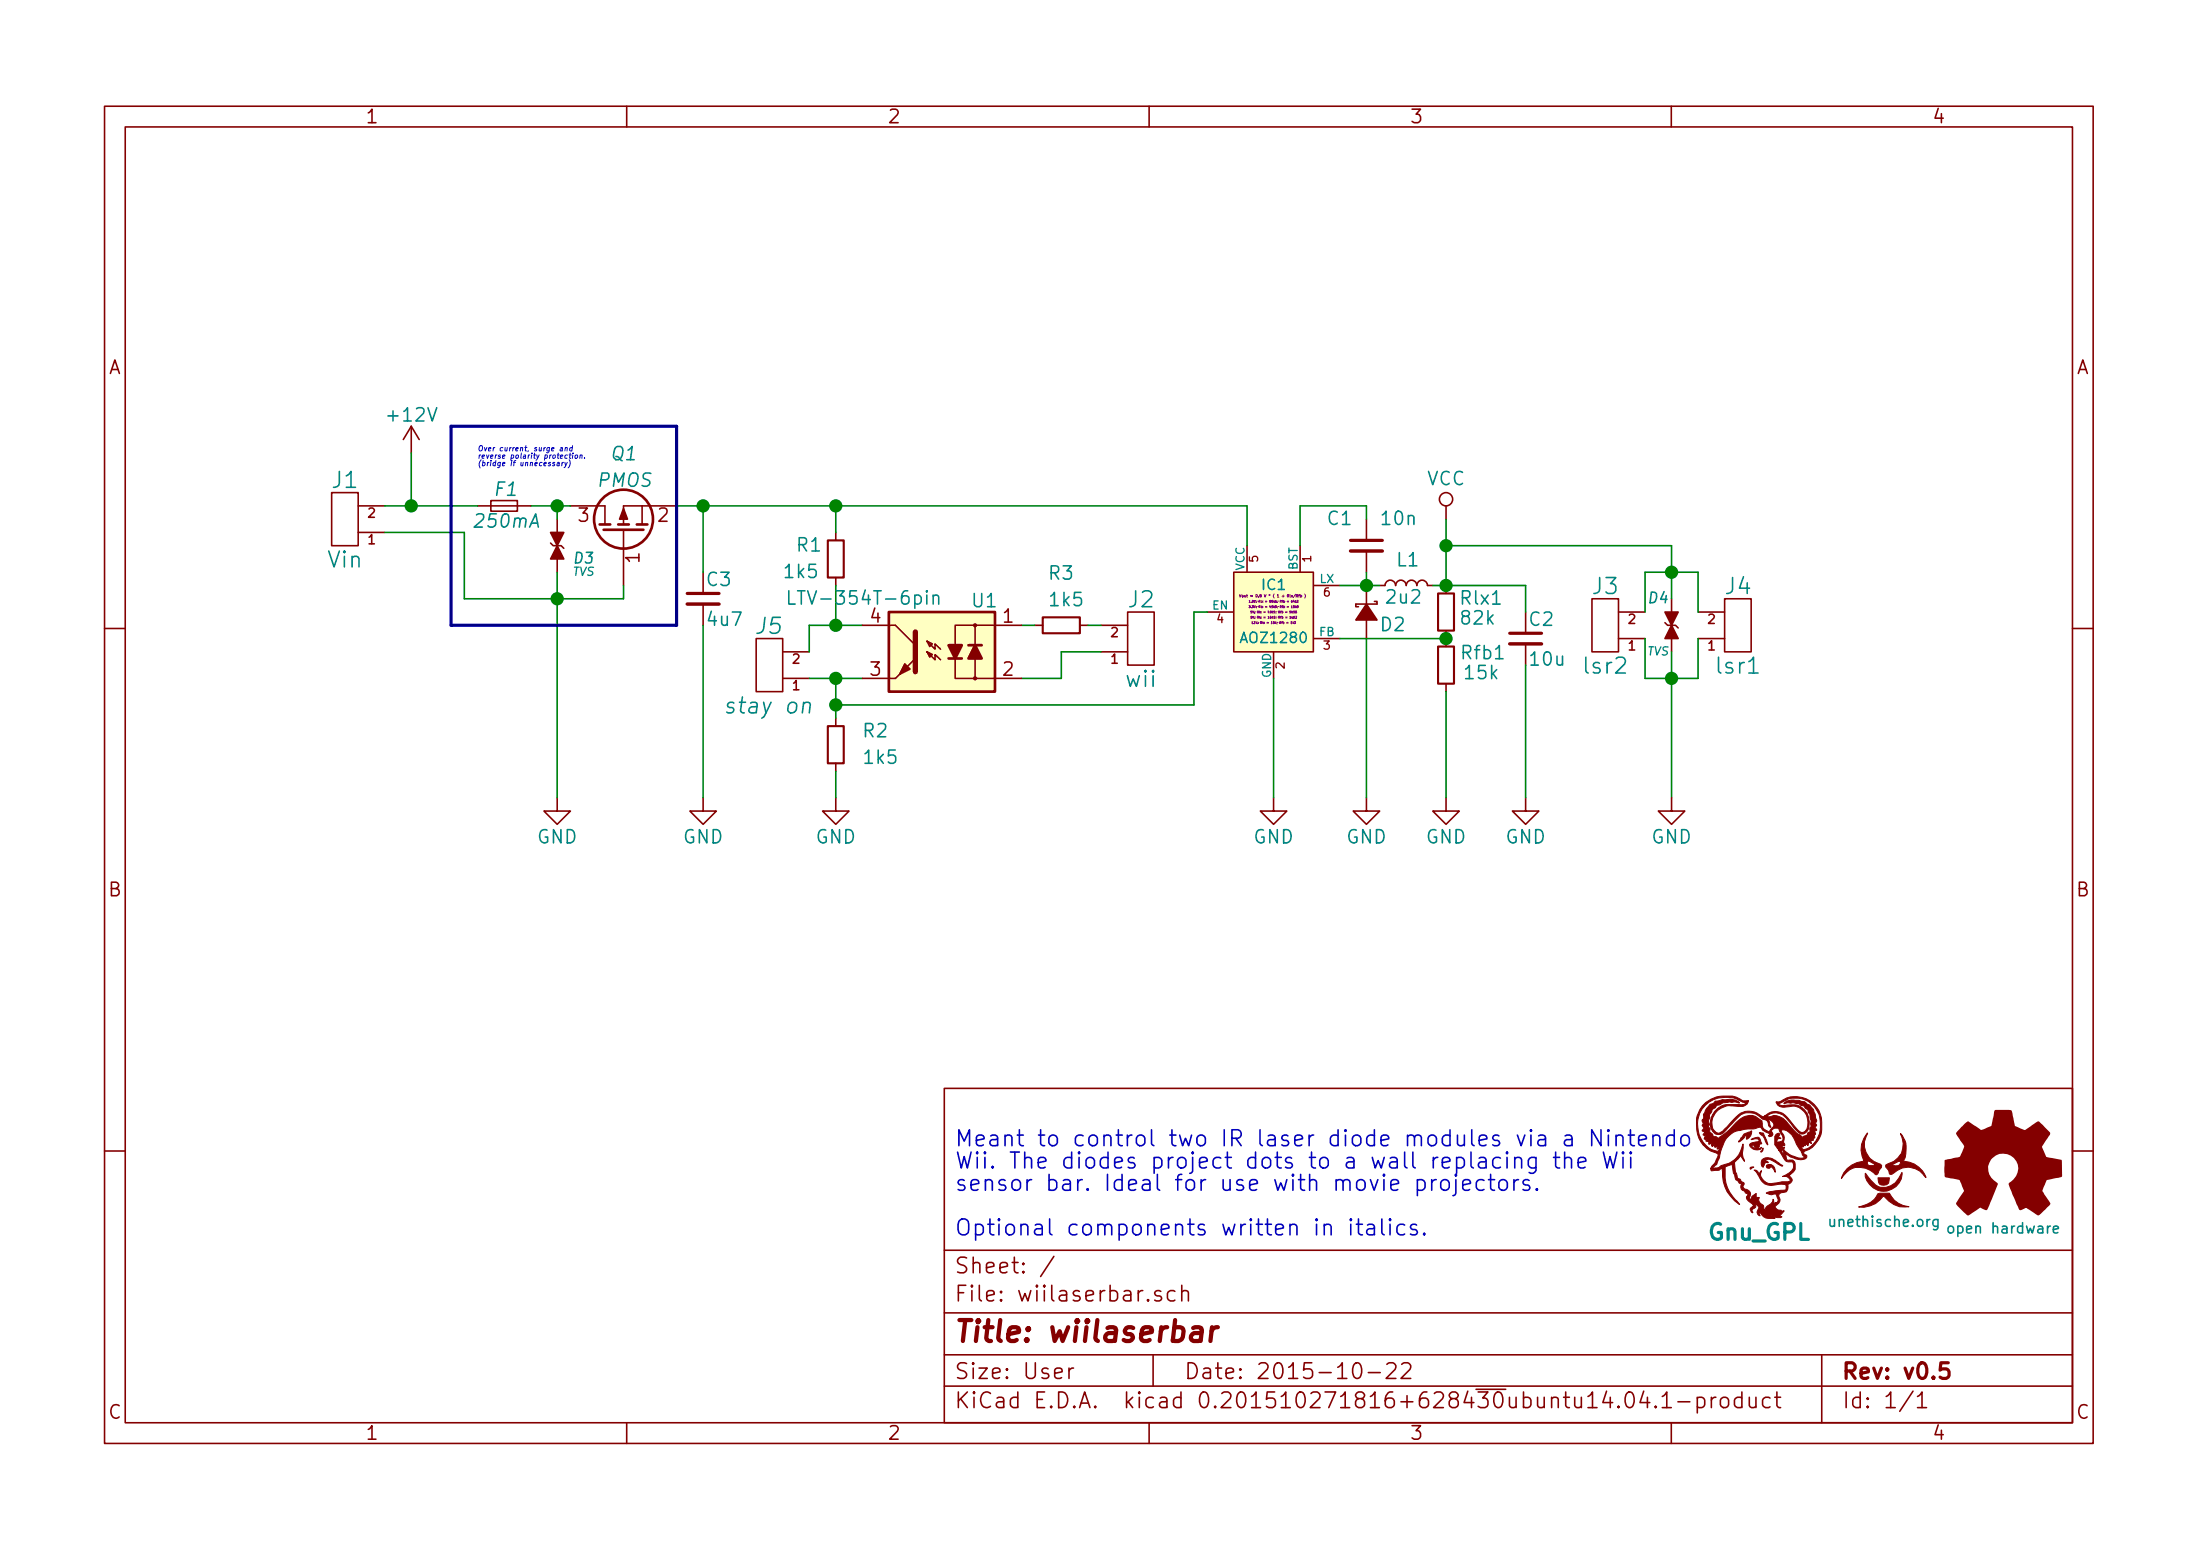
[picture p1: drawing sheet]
EESchema Schematic File Version 2
LIBS:wiilaserbar-rescue
LIBS:power
LIBS:device
LIBS:transistors
LIBS:conn
LIBS:linear
LIBS:regul
LIBS:74xx
LIBS:cmos4000
LIBS:adc-dac
LIBS:memory
LIBS:xilinx
LIBS:microcontrollers
LIBS:dsp
LIBS:microchip
LIBS:analog_switches
LIBS:motorola
LIBS:texas
LIBS:intel
LIBS:audio
LIBS:interface
LIBS:digital-audio
LIBS:philips
LIBS:display
LIBS:cypress
LIBS:siliconi
LIBS:opto
LIBS:atmel
LIBS:contrib
LIBS:valves
LIBS:w_vacuum
LIBS:w_transistor
LIBS:w_rtx
LIBS:w_relay
LIBS:w_opto
LIBS:w_microcontrollers
LIBS:w_memory
LIBS:w_logic
LIBS:w_device
LIBS:w_connectors
LIBS:w_analog
LIBS:jcgb
LIBS:logo
LIBS:wiilaserbar-cache
EELAYER 25 0
EELAYER END
$Descr User 8283 5827
encoding utf-8
Sheet 1 1
Title "wiilaserbar"
Date "2015-10-22"
Rev "v0.5"
Comp ""
Comment1 ""
Comment2 ""
Comment3 ""
Comment4 ""
$EndDescr
$Comp
L R_Small R3
U 1 1
P 4000 2350
F 0 "R3" V 4200 2300 50  0000 L CNN
F 1 "1k5" V 4100 2300 50  0000 L CNN
F 2 "Resistors_SMD:R_0603_HandSoldering" H 4000 2350 60  0001 C CNN
F 3 "" H 4000 2350 60  0000 C CNN
	1    4000 2350
	0    1    -1   0   
$EndComp
$Comp
L Q_PMOS_GSD Q1
U 1 1
P 2350 2000
F 0 "Q1" V 2650 2050 50  0000 R CIN
F 1 "PMOS" V 2550 2100 50  0000 R CIN
F 2 "Housings_SOT-23_SOT-143_TSOT-6:SOT-23" H 2550 2100 29  0001 C CNN
F 3 "" H 2350 2000 60  0000 C CNN
	1    2350 2000
	0    -1   -1   0   
$EndComp
$Comp
L GND-RESCUE-wiilaserbar #PWR01
U 1 1
P 3150 3000
F 0 "#PWR01" H 3150 2750 50  0001 C CNN
F 1 "GND" H 3150 2850 50  0000 C CNN
F 2 "" H 3150 3000 60  0000 C CNN
F 3 "" H 3150 3000 60  0000 C CNN
	1    3150 3000
	1    0    0    -1  
$EndComp
$Comp
L R_Small Rlx1
U 1 1
P 5450 2300
F 0 "Rlx1" H 5500 2350 50  0000 L CNN
F 1 "82k" H 5500 2275 50  0000 L CNN
F 2 "Resistors_SMD:R_0603_HandSoldering" H 5450 2300 60  0001 C CNN
F 3 "" H 5450 2300 60  0000 C CNN
	1    5450 2300
	1    0    0    -1  
$EndComp
$Comp
L R_Small Rfb1
U 1 1
P 5450 2500
F 0 "Rfb1" H 5225 2450 50  0000 L CNN
F 1 "15k" H 5250 2525 50  0000 L CNN
F 2 "Resistors_SMD:R_0603_HandSoldering" H 5450 2500 60  0001 C CNN
F 3 "" H 5450 2500 60  0000 C CNN
	1    5450 2500
	-1   0    0    1   
$EndComp
$Comp
L R_Small R1
U 1 1
P 3150 2100
F 0 "R1" H 3000 2150 50  0000 L CNN
F 1 "1k5" H 2950 2050 50  0000 L CNN
F 2 "Resistors_SMD:R_0603_HandSoldering" H 3150 2100 60  0001 C CNN
F 3 "" H 3150 2100 60  0000 C CNN
	1    3150 2100
	1    0    0    -1  
$EndComp
$Comp
L C_Small C1
U 1 1
P 5150 2050
F 0 "C1" H 5000 2150 50  0000 L CNN
F 1 "10n" H 5200 2150 50  0000 L CNN
F 2 "Capacitors_SMD:C_0603_HandSoldering" H 5150 2050 60  0001 C CNN
F 3 "" H 5150 2050 60  0000 C CNN
	1    5150 2050
	1    0    0    -1  
$EndComp
$Comp
L GND-RESCUE-wiilaserbar #PWR02
U 1 1
P 4800 3000
F 0 "#PWR02" H 4800 2750 50  0001 C CNN
F 1 "GND" H 4800 2850 50  0000 C CNN
F 2 "" H 4800 3000 60  0000 C CNN
F 3 "" H 4800 3000 60  0000 C CNN
	1    4800 3000
	1    0    0    -1  
$EndComp
$Comp
L VCC #PWR03
U 1 1
P 5450 1950
F 0 "#PWR03" H 5450 1800 50  0001 C CNN
F 1 "VCC" H 5450 2100 50  0000 C CNN
F 2 "" H 5450 1950 60  0000 C CNN
F 3 "" H 5450 1950 60  0000 C CNN
	1    5450 1950
	1    0    0    -1  
$EndComp
$Comp
L HEADER_2 J1
U 1 1
P 1350 1950
F 0 "J1" H 1400 1800 60  0000 C CNN
F 1 "Vin" H 1400 2100 60  0000 C CNN
F 2 "w_conn_kk100:kk100_22-23-2021" H 1350 1950 60  0001 C CNN
F 3 "" H 1350 1950 60  0000 C CNN
	1    1350 1950
	-1   0    0    1   
$EndComp
$Comp
L GND-RESCUE-wiilaserbar #PWR04
U 1 1
P 2100 3000
F 0 "#PWR04" H 2100 2750 50  0001 C CNN
F 1 "GND" H 2100 2850 50  0000 C CNN
F 2 "" H 2100 3000 60  0000 C CNN
F 3 "" H 2100 3000 60  0000 C CNN
	1    2100 3000
	1    0    0    -1  
$EndComp
$Comp
L GND-RESCUE-wiilaserbar #PWR05
U 1 1
P 5150 3000
F 0 "#PWR05" H 5150 2750 50  0001 C CNN
F 1 "GND" H 5150 2850 50  0000 C CNN
F 2 "" H 5150 3000 60  0000 C CNN
F 3 "" H 5150 3000 60  0000 C CNN
	1    5150 3000
	1    0    0    -1  
$EndComp
$Comp
L D_Schottky_Small D2
U 1 1
P 5150 2300
F 0 "D2" V 5200 2350 50  0000 L CNN
F 1 "D_Schottky_Small" H 4870 2220 50  0001 L CNN
F 2 "jcgb:DIODE_POWERMITE" V 5150 2300 60  0001 C CNN
F 3 "" V 5150 2300 60  0000 C CNN
	1    5150 2300
	0    1    1    0   
$EndComp
$Comp
L L_Small L1
U 1 1
P 5300 2200
F 0 "L1" V 5400 2150 50  0000 L CNN
F 1 "2u2" V 5260 2140 50  0000 L CNN
F 2 "Resistors_SMD:R_0805_HandSoldering" H 5300 2200 60  0001 C CNN
F 3 "" H 5300 2200 60  0000 C CNN
	1    5300 2200
	0    -1   -1   0   
$EndComp
$Comp
L GND-RESCUE-wiilaserbar #PWR06
U 1 1
P 5450 3000
F 0 "#PWR06" H 5450 2750 50  0001 C CNN
F 1 "GND" H 5450 2850 50  0000 C CNN
F 2 "" H 5450 3000 60  0000 C CNN
F 3 "" H 5450 3000 60  0000 C CNN
	1    5450 3000
	1    0    0    -1  
$EndComp
$Comp
L C_Small C2
U 1 1
P 5750 2400
F 0 "C2" H 5760 2470 50  0000 L CNN
F 1 "10u" H 5760 2320 50  0000 L CNN
F 2 "Capacitors_SMD:C_0603_HandSoldering" H 5750 2400 60  0001 C CNN
F 3 "" H 5750 2400 60  0000 C CNN
	1    5750 2400
	1    0    0    -1  
$EndComp
$Comp
L GND-RESCUE-wiilaserbar #PWR07
U 1 1
P 5750 3000
F 0 "#PWR07" H 5750 2750 50  0001 C CNN
F 1 "GND" H 5750 2850 50  0000 C CNN
F 2 "" H 5750 3000 60  0000 C CNN
F 3 "" H 5750 3000 60  0000 C CNN
	1    5750 3000
	1    0    0    -1  
$EndComp
$Comp
L HEADER_2 J2
U 1 1
P 4250 2400
F 0 "J2" H 4300 2250 60  0000 C CNN
F 1 "wii" H 4300 2550 60  0000 C CNN
F 2 "w_conn_kk100:kk100_22-23-2021" H 4250 2400 60  0001 C CNN
F 3 "" H 4250 2400 60  0000 C CNN
	1    4250 2400
	1    0    0    1   
$EndComp
$Comp
L HEADER_2 J3
U 1 1
P 6100 2350
F 0 "J3" H 6150 2200 60  0000 C CNN
F 1 "lsr2" H 6150 2500 60  0000 C CNN
F 2 "w_conn_kk100:kk100_22-23-2021" H 6100 2350 60  0001 C CNN
F 3 "" H 6100 2350 60  0000 C CNN
	1    6100 2350
	-1   0    0    1   
$EndComp
$Comp
L HEADER_2 J5
U 1 1
P 2950 2500
F 0 "J5" H 3000 2350 60  0000 C CIN
F 1 "stay on" H 3000 2650 60  0000 C CIN
F 2 "jcgb:PINHEAD1-2" H 2950 2500 60  0001 C CNN
F 3 "" H 2950 2500 60  0000 C CNN
	1    2950 2500
	-1   0    0    1   
$EndComp
$Comp
L C_Small C3
U 1 1
P 2650 2250
F 0 "C3" H 2660 2320 50  0000 L CNN
F 1 "4u7" H 2660 2170 50  0000 L CNN
F 2 "Capacitors_SMD:C_0603_HandSoldering" H 2650 2250 60  0001 C CNN
F 3 "" H 2650 2250 60  0000 C CNN
	1    2650 2250
	1    0    0    -1  
$EndComp
$Comp
L GND-RESCUE-wiilaserbar #PWR08
U 1 1
P 2650 3000
F 0 "#PWR08" H 2650 2750 50  0001 C CNN
F 1 "GND" H 2650 2850 50  0000 C CNN
F 2 "" H 2650 3000 60  0000 C CNN
F 3 "" H 2650 3000 60  0000 C CNN
	1    2650 3000
	1    0    0    -1  
$EndComp
$Comp
L unethische.org O1
U 1 1
P 7100 4400
F 0 "O1" H 7100 4600 60  0001 C CNN
F 1 "unethische.org" H 7100 4200 39  0000 C CNN
F 2 "jcgb:unethi_silk" H 7100 4400 60  0001 C CNN
F 3 "" H 7100 4400 60  0000 C CNN
	1    7100 4400
	1    0    0    -1  
$EndComp
Text Notes 3600 4650 0    60   ~ 0
Meant to control two IR laser diode modules via a Nintendo\nWii. The diodes project dots to a wall replacing the Wii \nsensor bar. Ideal for use with movie projectors.\n\nOptional components written in italics.
$Comp
L OPEN_HARDWARE_1 LOGO1
U 1 1
P 7550 4400
F 0 "LOGO1" H 7550 4675 60  0001 C CNN
F 1 "open hardware" H 7550 4175 39  0000 C CNN
F 2 "w_logo:Logo_silk_OSHW_6x6mm" H 7550 4400 60  0001 C CNN
F 3 "" H 7550 4400 60  0000 C CNN
	1    7550 4400
	1    0    0    -1  
$EndComp
$Comp
L Gnu_GPL LO1
U 1 1
P 6630 4370
F 0 "LO1" H 6630 4670 60  0001 C CNN
F 1 "Gnu_GPL" H 6630 4100 60  0000 C CNB
F 2 "jcgb:gnu_gpl" H 6630 4340 60  0001 C CNN
F 3 "" H 6640 4760 60  0001 C CNN
	1    6630 4370
	1    0    0    -1  
$EndComp
$Comp
L TVS_BIPOL D3
U 1 1
P 2100 2050
F 0 "D3" V 2150 2150 40  0000 C CIN
F 1 "TVS" V 2200 2150 31  0000 C CIN
F 2 "Diodes_SMD:SOD-523" H 2100 2050 60  0001 C CNN
F 3 "" H 2100 2050 60  0000 C CNN
	1    2100 2050
	0    1    1    0   
$EndComp
$Comp
L AOZ1280 IC1
U 1 1
P 4800 2300
F 0 "IC1" H 4800 2400 39  0000 C CNN
F 1 "AOZ1280" H 4800 2200 39  0000 C CNN
F 2 "Housings_SOT-23_SOT-143_TSOT-6:SOT-23-6" H 4350 2100 20  0001 C CNN
F 3 "http://www.aosmd.com/res/data_sheets/AOZ1280CI.pdf" H 4300 2050 20  0001 C CIN
F 4 "Vout = 0.8 V * ( 1 + Rlx/Rfb ) " H 4800 2360 10  0000 C CNB "Vout"
F 5 "1.8V: Rlx = 80k6; Rfb = 64k2" H 4800 2340 8   0000 C CNN "1V8"
F 6 "3.3V: Rlx = 49k9; Rfb = 15k8" H 4800 2320 8   0000 C CNN "3V3"
F 7 "5V: Rlx = 49k9; Rfb = 9k53" H 4800 2300 8   0000 C CNN "5V"
F 8 "9V: Rlx = 16k9; Rfb = 1k62" H 4800 2280 8   0000 C CNN "9V"
F 9 "12V: Rlx = 18k; Rfb = 1k3" H 4800 2260 8   0000 C CNN "12V"
	1    4800 2300
	1    0    0    -1  
$EndComp
$Comp
L TVS_BIPOL D4
U 1 1
P 6300 2350
F 0 "D4" V 6200 2300 40  0000 C CIN
F 1 "TVS" V 6400 2300 31  0000 C CIN
F 2 "Diodes_SMD:SOD-523" H 6300 2350 60  0001 C CNN
F 3 "" H 6300 2350 60  0000 C CNN
	1    6300 2350
	0    1    1    0   
$EndComp
$Comp
L HEADER_2 J4
U 1 1
P 6500 2350
F 0 "J4" H 6550 2200 60  0000 C CNN
F 1 "lsr1" H 6550 2500 60  0000 C CNN
F 2 "w_conn_kk100:kk100_22-23-2021" H 6500 2350 60  0001 C CNN
F 3 "" H 6500 2350 60  0000 C CNN
	1    6500 2350
	1    0    0    1   
$EndComp
$Comp
L R_Small R2
U 1 1
P 3150 2800
F 0 "R2" H 3250 2850 50  0000 L CNN
F 1 "1k5" H 3250 2750 50  0000 L CNN
F 2 "Resistors_SMD:R_0603_HandSoldering" H 3150 2800 60  0001 C CNN
F 3 "" H 3150 2800 60  0000 C CNN
	1    3150 2800
	1    0    0    -1  
$EndComp
Wire Wire Line
	1750 2250 2350 2250
Wire Wire Line
	2100 2150 2100 3000
Connection ~ 2100 2250
Wire Wire Line
	2550 1900 4700 1900
Wire Wire Line
	4800 2550 4800 3000
Wire Wire Line
	4900 2050 4900 1900
Wire Wire Line
	4900 1900 5150 1900
Wire Wire Line
	5150 1900 5150 1950
Wire Wire Line
	5050 2200 5200 2200
Wire Wire Line
	5150 2150 5150 2200
Connection ~ 5150 2200
Wire Wire Line
	5150 2400 5150 3000
Wire Wire Line
	5400 2200 5750 2200
Wire Wire Line
	5450 2600 5450 3000
Wire Wire Line
	5050 2400 5450 2400
Wire Wire Line
	5750 2200 5750 2300
Connection ~ 5450 2200
Wire Wire Line
	5750 2500 5750 3000
Connection ~ 5450 2400
Wire Wire Line
	4150 2350 4100 2350
Wire Wire Line
	3900 2350 3850 2350
Wire Wire Line
	4150 2450 4000 2450
Wire Wire Line
	5450 1950 5450 2200
Wire Wire Line
	4500 2300 4550 2300
Wire Wire Line
	4700 1900 4700 2050
Wire Wire Line
	2650 1900 2650 2150
Connection ~ 2650 1900
Wire Wire Line
	2650 2350 2650 3000
Wire Wire Line
	2000 1900 2150 1900
Connection ~ 2100 1900
Connection ~ 5450 2050
Wire Wire Line
	4000 2450 4000 2550
Wire Wire Line
	4000 2550 3850 2550
Wire Wire Line
	3050 2550 3250 2550
Connection ~ 3150 2550
Wire Wire Line
	5450 2050 6300 2050
Wire Wire Line
	6300 2050 6300 2250
Wire Wire Line
	6400 2150 6400 2300
Wire Wire Line
	6200 2150 6400 2150
Connection ~ 6300 2150
Wire Wire Line
	6200 2150 6200 2300
Wire Wire Line
	6200 2400 6200 2550
Wire Wire Line
	6200 2550 6400 2550
Wire Wire Line
	6300 2450 6300 3000
Wire Wire Line
	6400 2550 6400 2400
Connection ~ 6300 2550
$Comp
L GND-RESCUE-wiilaserbar #PWR09
U 1 1
P 6300 3000
F 0 "#PWR09" H 6300 2750 50  0001 C CNN
F 1 "GND" H 6300 2850 50  0000 C CNN
F 2 "" H 6300 3000 60  0000 C CNN
F 3 "" H 6300 3000 60  0000 C CNN
	1    6300 3000
	1    0    0    -1  
$EndComp
Wire Wire Line
	3050 2450 3050 2350
Wire Wire Line
	3050 2350 3250 2350
Connection ~ 3150 2350
Wire Wire Line
	3150 2900 3150 3000
Wire Wire Line
	3150 2200 3150 2350
Wire Wire Line
	3150 1900 3150 2000
Connection ~ 3150 1900
Wire Wire Line
	3150 2550 3150 2700
Connection ~ 3150 2650
Wire Wire Line
	3150 2650 4500 2650
Wire Wire Line
	4500 2650 4500 2300
$Comp
L +12V #PWR010
U 1 1
P 1550 1700
F 0 "#PWR010" H 1550 1550 50  0001 C CNN
F 1 "+12V" H 1550 1840 50  0000 C CNN
F 2 "" H 1550 1700 60  0000 C CNN
F 3 "" H 1550 1700 60  0000 C CNN
	1    1550 1700
	1    0    0    -1  
$EndComp
$Comp
L F_Small F1
U 1 1
P 1900 1900
F 0 "F1" H 1860 1960 50  0000 L CIN
F 1 "250mA" H 1780 1840 50  0000 L CIN
F 2 "SMD_Packages:SMD-1206_Pol" H 1900 1900 60  0001 C CNN
F 3 "" H 1900 1900 60  0000 C CNN
	1    1900 1900
	1    0    0    -1  
$EndComp
Wire Wire Line
	1450 1900 1800 1900
Wire Wire Line
	1450 2000 1750 2000
Wire Wire Line
	1750 2000 1750 2250
Wire Wire Line
	2350 2250 2350 2200
Text Notes 1800 1750 0    20   Italic 0
Over current, surge and \nreverse polarity protection.\n(bridge if unnecessary)
Wire Wire Line
	1550 1700 1550 1900
Connection ~ 1550 1900
Wire Wire Line
	2100 1950 2100 1900
$Comp
L LTV-354T-6pin U1
U 1 1
P 3550 2450
F 0 "U1" H 3340 2640 50  0000 L CNN
F 1 "LTV-354T-6pin" H 3550 2650 50  0000 L CNN
F 2 "Opto-Devices:Optocoupler_SMD_HandSoldering_KPC357_LTV35x_PC357_SingleChannel" H 3350 2250 50  0001 L CIN
F 3 "" H 3575 2450 50  0000 L CNN
	1    3550 2450
	-1   0    0    -1  
$EndComp
Wire Notes Line
	1700 1600 1700 2350
Wire Notes Line
	1700 2350 2550 2350
Wire Notes Line
	2550 2350 2550 1600
Wire Notes Line
	2550 1600 1700 1600
$EndSCHEMATC
